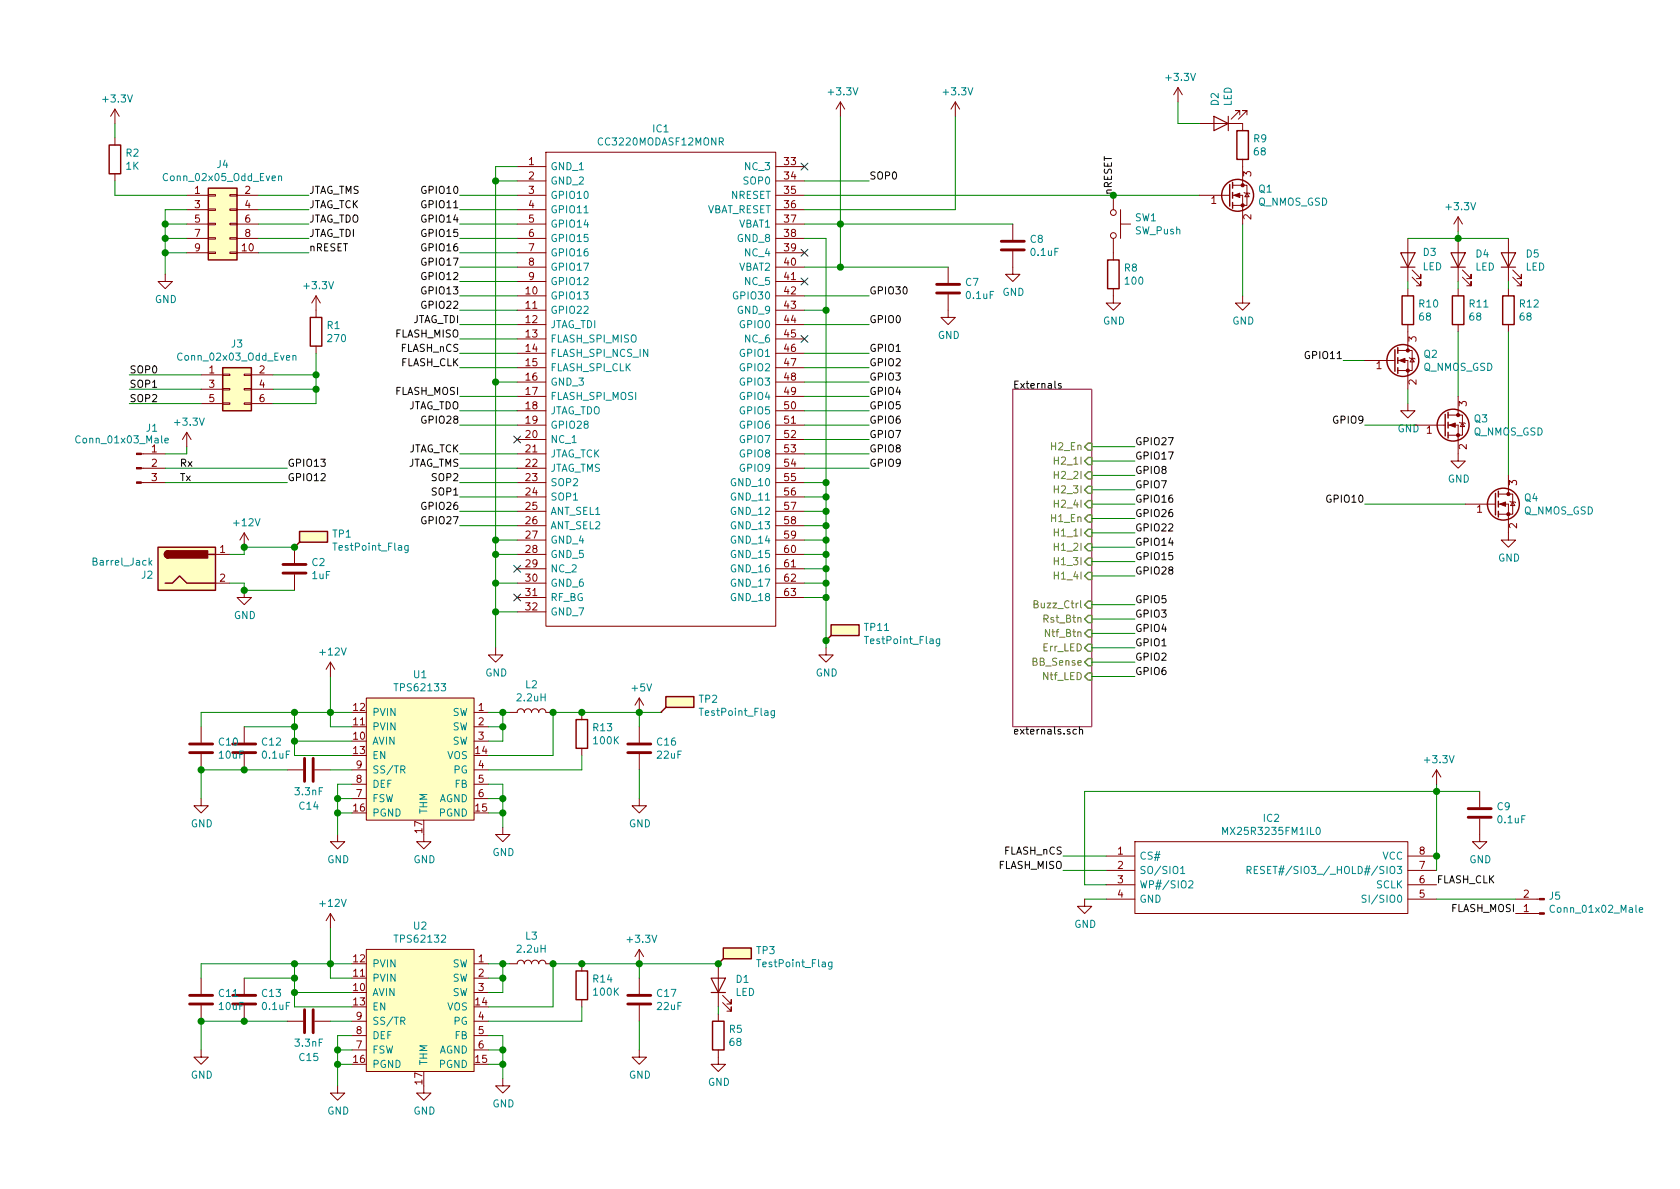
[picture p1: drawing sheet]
EESchema Schematic File Version 4
LIBS:airmed_board_w2.0-cache
EELAYER 29 0
EELAYER END
$Descr A4 11693 8268
encoding utf-8
Sheet 1 2
Title ""
Date ""
Rev ""
Comp ""
Comment1 ""
Comment2 ""
Comment3 ""
Comment4 ""
$EndDescr
$Comp
L airmed_board_w2.0-rescue:CC3220MODASF12MONR-3220modasf IC1
U 1 1
P 3600 1150
F 0 "IC1" H 4600 1415 50  0000 C CNN
F 1 "CC3220MODASF12MONR" H 4600 1324 50  0000 C CNN
F 2 "CC3220MODASF12MONR:CC3220MODASM2MONR" H 5450 1250 50  0001 L CNN
F 3 "https://www.arrow.com/en/products/cc3220modasf12monr/texas-instruments" H 5450 1150 50  0001 L CNN
F 4 "SimpleLink Wi-Fi CERTIFIED Wireless Module Solutions With Antenna" H 5450 1050 50  0001 L CNN "Description"
F 5 "CC3220MODASF12MONR" H 5450 850 50  0001 L CNN "Arrow Part Number"
F 6 "Texas Instruments" H 5450 750 50  0001 L CNN "Manufacturer_Name"
F 7 "CC3220MODASF12MONR" H 5450 650 50  0001 L CNN "Manufacturer_Part_Number"
	1    3600 1150
	1    0    0    -1  
$EndComp
Wire Wire Line
	3600 1150 3450 1150
Wire Wire Line
	3450 1150 3450 1250
Wire Wire Line
	3600 1250 3450 1250
Wire Wire Line
	3600 2650 3450 2650
Wire Wire Line
	3450 2650 3450 3750
Wire Wire Line
	3600 3750 3450 3750
Connection ~ 3450 3750
Wire Wire Line
	3450 3750 3450 3850
Wire Wire Line
	3600 3850 3450 3850
Connection ~ 3450 3850
Wire Wire Line
	3450 3850 3450 4050
Wire Wire Line
	3600 4050 3450 4050
Connection ~ 3450 4050
Wire Wire Line
	3450 4050 3450 4250
Wire Wire Line
	3600 4250 3450 4250
Connection ~ 3450 4250
Wire Wire Line
	3450 4250 3450 4500
Wire Wire Line
	5600 1650 5750 1650
Wire Wire Line
	5750 1650 5750 2150
Wire Wire Line
	5600 2150 5750 2150
Wire Wire Line
	5600 3350 5750 3350
Wire Wire Line
	5750 3350 5750 3450
Wire Wire Line
	5600 3450 5750 3450
Connection ~ 5750 3450
Wire Wire Line
	5750 3450 5750 3550
Wire Wire Line
	5600 3550 5750 3550
Connection ~ 5750 3550
Wire Wire Line
	5750 3550 5750 3650
Wire Wire Line
	5600 3650 5750 3650
Connection ~ 5750 3650
Wire Wire Line
	5750 3650 5750 3750
Wire Wire Line
	5600 3750 5750 3750
Connection ~ 5750 3750
Wire Wire Line
	5750 3750 5750 3850
Wire Wire Line
	5600 3850 5750 3850
Connection ~ 5750 3850
Wire Wire Line
	5750 3850 5750 3950
Wire Wire Line
	5600 3950 5750 3950
Wire Wire Line
	5600 4050 5750 4050
Wire Wire Line
	5600 4150 5750 4150
$Comp
L power:GND #PWR019
U 1 1
P 5750 4500
F 0 "#PWR019" H 5750 4250 50  0001 C CNN
F 1 "GND" H 5755 4327 50  0000 C CNN
F 2 "" H 5750 4500 50  0001 C CNN
F 3 "" H 5750 4500 50  0001 C CNN
	1    5750 4500
	1    0    0    -1  
$EndComp
$Comp
L power:GND #PWR012
U 1 1
P 3450 4500
F 0 "#PWR012" H 3450 4250 50  0001 C CNN
F 1 "GND" H 3455 4327 50  0000 C CNN
F 2 "" H 3450 4500 50  0001 C CNN
F 3 "" H 3450 4500 50  0001 C CNN
	1    3450 4500
	1    0    0    -1  
$EndComp
Wire Wire Line
	3600 1550 3200 1550
Wire Wire Line
	3600 1650 3200 1650
Wire Wire Line
	3600 1750 3200 1750
Wire Wire Line
	3600 1850 3200 1850
Wire Wire Line
	3600 1950 3200 1950
Wire Wire Line
	3600 2050 3200 2050
Wire Wire Line
	3600 2150 3200 2150
Text Label 3200 1350 2    50   ~ 0
GPIO10
Text Label 3200 1450 2    50   ~ 0
GPIO11
Text Label 3200 1550 2    50   ~ 0
GPIO14
Text Label 3200 1650 2    50   ~ 0
GPIO15
Text Label 3200 1750 2    50   ~ 0
GPIO16
Text Label 3200 1850 2    50   ~ 0
GPIO17
Text Label 3200 1950 2    50   ~ 0
GPIO12
Text Label 3200 2050 2    50   ~ 0
GPIO13
Text Label 3200 2150 2    50   ~ 0
GPIO22
Wire Wire Line
	5600 2250 6050 2250
Wire Wire Line
	5600 2450 6050 2450
Wire Wire Line
	5600 2550 6050 2550
Wire Wire Line
	5600 2650 6050 2650
Wire Wire Line
	5600 2750 6050 2750
Wire Wire Line
	5600 2850 6050 2850
Wire Wire Line
	5600 2950 6050 2950
Wire Wire Line
	5600 3050 6050 3050
Wire Wire Line
	5600 3150 6050 3150
Wire Wire Line
	5600 3250 6050 3250
Text Label 6050 2250 0    50   ~ 0
GPIO0
Text Label 6050 2450 0    50   ~ 0
GPIO1
Text Label 6050 2550 0    50   ~ 0
GPIO2
Text Label 6050 2650 0    50   ~ 0
GPIO3
Text Label 6050 2750 0    50   ~ 0
GPIO4
Text Label 6050 2850 0    50   ~ 0
GPIO5
Text Label 6050 2950 0    50   ~ 0
GPIO6
Text Label 6050 3050 0    50   ~ 0
GPIO7
Text Label 6050 3150 0    50   ~ 0
GPIO8
Text Label 6050 3250 0    50   ~ 0
GPIO9
NoConn ~ 3600 3050
NoConn ~ 3600 3950
NoConn ~ 5600 1150
NoConn ~ 5600 1750
NoConn ~ 5600 1950
NoConn ~ 5600 2350
NoConn ~ 3600 4150
Wire Wire Line
	3600 3450 3200 3450
Wire Wire Line
	3600 3350 3200 3350
Wire Wire Line
	5600 1250 6050 1250
Text Label 6050 1250 0    50   ~ 0
SOP0
Text Label 3200 3350 2    50   ~ 0
SOP2
Text Label 3200 3450 2    50   ~ 0
SOP1
Wire Wire Line
	3600 2250 3200 2250
Wire Wire Line
	3600 2850 3200 2850
Wire Wire Line
	3600 3150 3200 3150
Wire Wire Line
	3600 3250 3200 3250
Text Label 3200 3250 2    50   ~ 0
JTAG_TMS
Text Label 3200 3150 2    50   ~ 0
JTAG_TCK
Text Label 3200 2850 2    50   ~ 0
JTAG_TDO
Text Label 3200 2250 2    50   ~ 0
JTAG_TDI
Wire Wire Line
	5600 2050 6050 2050
Text Label 6050 2050 0    50   ~ 0
GPIO30
Wire Wire Line
	5600 1850 5850 1850
Wire Wire Line
	5850 1850 5850 1550
Wire Wire Line
	5600 1550 5850 1550
Connection ~ 5850 1550
Wire Wire Line
	5850 1550 5850 800 
Wire Wire Line
	3600 2350 3200 2350
Wire Wire Line
	3600 2450 3200 2450
Wire Wire Line
	3600 2550 3200 2550
Wire Wire Line
	3600 2750 3200 2750
Wire Wire Line
	3600 2950 3200 2950
Text Label 3200 2950 2    50   ~ 0
GPIO28
Text Label 3200 2350 2    50   ~ 0
FLASH_MISO
Text Label 3200 2450 2    50   ~ 0
FLASH_nCS
Text Label 3200 2550 2    50   ~ 0
FLASH_CLK
Text Label 3200 2750 2    50   ~ 0
FLASH_MOSI
Wire Wire Line
	3600 3550 3200 3550
Wire Wire Line
	3600 3650 3200 3650
Text Label 3200 3550 2    50   ~ 0
GPIO26
Text Label 3200 3650 2    50   ~ 0
GPIO27
Wire Wire Line
	5600 1450 6650 1450
$Comp
L Device:C C8
U 1 1
P 7050 1700
F 0 "C8" H 7165 1746 50  0000 L CNN
F 1 "0.1uF" H 7165 1655 50  0000 L CNN
F 2 "Capacitor_SMD:C_0402_1005Metric" H 7088 1550 50  0001 C CNN
F 3 "~" H 7050 1700 50  0001 C CNN
	1    7050 1700
	1    0    0    -1  
$EndComp
$Comp
L Device:C C7
U 1 1
P 6600 2000
F 0 "C7" H 6715 2046 50  0000 L CNN
F 1 "0.1uF" H 6715 1955 50  0000 L CNN
F 2 "Capacitor_SMD:C_0402_1005Metric" H 6638 1850 50  0001 C CNN
F 3 "~" H 6600 2000 50  0001 C CNN
	1    6600 2000
	1    0    0    -1  
$EndComp
Wire Wire Line
	5850 1850 6600 1850
Connection ~ 5850 1850
Wire Wire Line
	7050 1550 5850 1550
$Comp
L power:GND #PWR021
U 1 1
P 6600 2150
F 0 "#PWR021" H 6600 1900 50  0001 C CNN
F 1 "GND" H 6605 1977 50  0000 C CNN
F 2 "" H 6600 2150 50  0001 C CNN
F 3 "" H 6600 2150 50  0001 C CNN
	1    6600 2150
	1    0    0    -1  
$EndComp
$Comp
L power:GND #PWR024
U 1 1
P 7050 1850
F 0 "#PWR024" H 7050 1600 50  0001 C CNN
F 1 "GND" H 7055 1677 50  0000 C CNN
F 2 "" H 7050 1850 50  0001 C CNN
F 3 "" H 7050 1850 50  0001 C CNN
	1    7050 1850
	1    0    0    -1  
$EndComp
$Comp
L Switch:SW_Push SW1
U 1 1
P 7750 1550
F 0 "SW1" V 7704 1698 50  0000 L CNN
F 1 "SW_Push" V 7795 1698 50  0000 L CNN
F 2 "Button_Switch_THT:SW_Tactile_SPST_Angled_PTS645Vx39-2LFS" H 7750 1750 50  0001 C CNN
F 3 "" H 7750 1750 50  0001 C CNN
	1    7750 1550
	0    1    1    0   
$EndComp
Wire Wire Line
	5600 1350 7750 1350
$Comp
L power:GND #PWR026
U 1 1
P 7750 2050
F 0 "#PWR026" H 7750 1800 50  0001 C CNN
F 1 "GND" H 7755 1877 50  0000 C CNN
F 2 "" H 7750 2050 50  0001 C CNN
F 3 "" H 7750 2050 50  0001 C CNN
	1    7750 2050
	1    0    0    -1  
$EndComp
$Comp
L Device:R R8
U 1 1
P 7750 1900
F 0 "R8" H 7820 1946 50  0000 L CNN
F 1 "100" H 7820 1855 50  0000 L CNN
F 2 "Resistor_SMD:R_0402_1005Metric" V 7680 1900 50  0001 C CNN
F 3 "~" H 7750 1900 50  0001 C CNN
	1    7750 1900
	1    0    0    -1  
$EndComp
Text Label 7750 1350 1    50   ~ 0
nRESET
$Comp
L Device:LED D2
U 1 1
P 8500 850
F 0 "D2" V 8539 733 50  0000 R CNN
F 1 "LED" V 8448 733 50  0000 R CNN
F 2 "LED_SMD:LED_0603_1608Metric" H 8500 850 50  0001 C CNN
F 3 "~" H 8500 850 50  0001 C CNN
	1    8500 850 
	-1   0    0    1   
$EndComp
Wire Wire Line
	8350 1350 7750 1350
$Comp
L power:GND #PWR028
U 1 1
P 8650 2050
F 0 "#PWR028" H 8650 1800 50  0001 C CNN
F 1 "GND" H 8655 1877 50  0000 C CNN
F 2 "" H 8650 2050 50  0001 C CNN
F 3 "" H 8650 2050 50  0001 C CNN
	1    8650 2050
	1    0    0    -1  
$EndComp
$Comp
L Device:R R9
U 1 1
P 8650 1000
F 0 "R9" H 8720 1046 50  0000 L CNN
F 1 "68" H 8720 955 50  0000 L CNN
F 2 "Resistor_SMD:R_0402_1005Metric" V 8580 1000 50  0001 C CNN
F 3 "~" H 8650 1000 50  0001 C CNN
	1    8650 1000
	1    0    0    -1  
$EndComp
Wire Wire Line
	8650 1550 8650 2050
Wire Wire Line
	6650 1450 6650 800 
$Comp
L Connector_Generic:Conn_02x05_Odd_Even J4
U 1 1
P 1500 1550
F 0 "J4" H 1550 1967 50  0000 C CNN
F 1 "Conn_02x05_Odd_Even" H 1550 1876 50  0000 C CNN
F 2 "Connector_PinSocket_1.27mm:PinSocket_2x05_P1.27mm_Vertical_SMD" H 1500 1550 50  0001 C CNN
F 3 "~" H 1500 1550 50  0001 C CNN
	1    1500 1550
	1    0    0    -1  
$EndComp
$Comp
L Device:R R2
U 1 1
P 800 1100
F 0 "R2" H 870 1146 50  0000 L CNN
F 1 "1K" H 870 1055 50  0000 L CNN
F 2 "Resistor_SMD:R_0402_1005Metric" V 730 1100 50  0001 C CNN
F 3 "~" H 800 1100 50  0001 C CNN
	1    800  1100
	1    0    0    -1  
$EndComp
Wire Wire Line
	1300 1350 800  1350
Wire Wire Line
	800  1350 800  1250
Wire Wire Line
	800  950  800  850 
Wire Wire Line
	1300 1450 1150 1450
Wire Wire Line
	1150 1450 1150 1550
Wire Wire Line
	1300 1750 1150 1750
Connection ~ 1150 1750
Wire Wire Line
	1150 1750 1150 1900
Wire Wire Line
	1300 1650 1150 1650
Connection ~ 1150 1650
Wire Wire Line
	1150 1650 1150 1750
Wire Wire Line
	1150 1550 1300 1550
Connection ~ 1150 1550
Wire Wire Line
	1150 1550 1150 1650
Wire Wire Line
	1800 1350 2150 1350
Wire Wire Line
	1800 1450 2150 1450
Wire Wire Line
	1800 1550 2150 1550
Wire Wire Line
	1800 1650 2150 1650
Wire Wire Line
	1800 1750 2150 1750
Text Label 2150 1350 0    50   ~ 0
JTAG_TMS
Text Label 2150 1450 0    50   ~ 0
JTAG_TCK
Text Label 2150 1550 0    50   ~ 0
JTAG_TDO
Text Label 2150 1650 0    50   ~ 0
JTAG_TDI
Text Label 2150 1750 0    50   ~ 0
nRESET
$Comp
L power:GND #PWR07
U 1 1
P 1150 1900
F 0 "#PWR07" H 1150 1650 50  0001 C CNN
F 1 "GND" H 1155 1727 50  0000 C CNN
F 2 "" H 1150 1900 50  0001 C CNN
F 3 "" H 1150 1900 50  0001 C CNN
	1    1150 1900
	1    0    0    -1  
$EndComp
$Comp
L Connector_Generic:Conn_02x03_Odd_Even J3
U 1 1
P 1600 2700
F 0 "J3" H 1650 3017 50  0000 C CNN
F 1 "Conn_02x03_Odd_Even" H 1650 2926 50  0000 C CNN
F 2 "Connector_PinHeader_2.54mm:PinHeader_2x03_P2.54mm_Vertical" H 1600 2700 50  0001 C CNN
F 3 "~" H 1600 2700 50  0001 C CNN
	1    1600 2700
	1    0    0    -1  
$EndComp
$Comp
L Device:R R1
U 1 1
P 2200 2300
F 0 "R1" H 2270 2346 50  0000 L CNN
F 1 "270" H 2270 2255 50  0000 L CNN
F 2 "Resistor_SMD:R_0402_1005Metric" V 2130 2300 50  0001 C CNN
F 3 "~" H 2200 2300 50  0001 C CNN
	1    2200 2300
	1    0    0    -1  
$EndComp
Wire Wire Line
	1900 2600 2200 2600
Wire Wire Line
	1900 2700 2200 2700
Wire Wire Line
	1900 2800 2200 2800
Text Label 900  2600 0    50   ~ 0
SOP0
Text Label 900  2700 0    50   ~ 0
SOP1
Text Label 900  2800 0    50   ~ 0
SOP2
$Comp
L Connector:Barrel_Jack J2
U 1 1
P 1300 3950
F 0 "J2" H 1071 3908 50  0000 R CNN
F 1 "Barrel_Jack" H 1071 3999 50  0000 R CNN
F 2 "Connector_BarrelJack:BarrelJack_CUI_PJ-037A_Horizontal" H 1350 3910 50  0001 C CNN
F 3 "~" H 1350 3910 50  0001 C CNN
	1    1300 3950
	1    0    0    -1  
$EndComp
$Comp
L power:GND #PWR09
U 1 1
P 1700 4100
F 0 "#PWR09" H 1700 3850 50  0001 C CNN
F 1 "GND" H 1705 3927 50  0000 C CNN
F 2 "" H 1700 4100 50  0001 C CNN
F 3 "" H 1700 4100 50  0001 C CNN
	1    1700 4100
	1    0    0    -1  
$EndComp
$Comp
L power:+12V #PWR08
U 1 1
P 1700 3800
F 0 "#PWR08" H 1700 3650 50  0001 C CNN
F 1 "+12V" H 1715 3973 50  0000 C CNN
F 2 "" H 1700 3800 50  0001 C CNN
F 3 "" H 1700 3800 50  0001 C CNN
	1    1700 3800
	1    0    0    -1  
$EndComp
Wire Wire Line
	1600 4050 1700 4050
Wire Wire Line
	1700 4050 1700 4100
Wire Wire Line
	1600 3850 1700 3850
Wire Wire Line
	1700 3850 1700 3800
$Comp
L Device:C C2
U 1 1
P 2050 3950
F 0 "C2" H 2165 3996 50  0000 L CNN
F 1 "1uF" H 2165 3905 50  0000 L CNN
F 2 "Capacitor_SMD:C_0402_1005Metric" H 2088 3800 50  0001 C CNN
F 3 "~" H 2050 3950 50  0001 C CNN
	1    2050 3950
	1    0    0    -1  
$EndComp
Wire Wire Line
	2050 3800 1700 3800
Connection ~ 1700 3800
Wire Wire Line
	2050 4100 1700 4100
Connection ~ 1700 4100
$Comp
L airmed_board_w2.0-rescue:MX25R3235FM1IL0-MX25R3235FM1IL0 IC2
U 1 1
P 7700 5950
F 0 "IC2" H 8850 6215 50  0000 C CNN
F 1 "MX25R3235FM1IL0" H 8850 6124 50  0000 C CNN
F 2 "Package_SO:SOIJ-8_5.3x5.3mm_P1.27mm" H 9850 6050 50  0001 L CNN
F 3 "https://www.arrow.com/en/products/mx25r3235fm1il0/macronix-international" H 9850 5950 50  0001 L CNN
F 4 "MX25R3235FM1IL0, Serial NOR Flash Memory, 16M x 2 bit, 32M x 1 bit, 8M x 4 bit 32Mbit, 1.65  2 V, 8, 8-Pin, SOP" H 9850 5850 50  0001 L CNN "Description"
F 5 "1.75" H 9850 5750 50  0001 L CNN "Height"
F 6 "MX25R3235FM1IL0" H 9850 5650 50  0001 L CNN "Arrow Part Number"
F 7 "Macronix" H 9850 5550 50  0001 L CNN "Manufacturer_Name"
F 8 "MX25R3235FM1IL0" H 9850 5450 50  0001 L CNN "Manufacturer_Part_Number"
	1    7700 5950
	1    0    0    -1  
$EndComp
Wire Wire Line
	7700 5950 7400 5950
Wire Wire Line
	7700 6050 7400 6050
Wire Wire Line
	7700 6150 7550 6150
Wire Wire Line
	7700 6250 7550 6250
Text Label 7400 5950 2    50   ~ 0
FLASH_nCS
Text Label 7400 6050 2    50   ~ 0
FLASH_MISO
Text Label 10000 6150 0    50   ~ 0
FLASH_CLK
Text Label 10550 6350 2    50   ~ 0
FLASH_MOSI
Wire Wire Line
	10000 5950 10000 6050
Connection ~ 10000 5950
Wire Wire Line
	10000 5500 7550 5500
Wire Wire Line
	7550 5500 7550 6150
Connection ~ 10000 5500
Wire Wire Line
	10000 5500 10000 5950
$Comp
L power:GND #PWR015
U 1 1
P 7550 6250
F 0 "#PWR015" H 7550 6000 50  0001 C CNN
F 1 "GND" H 7555 6077 50  0000 C CNN
F 2 "" H 7550 6250 50  0001 C CNN
F 3 "" H 7550 6250 50  0001 C CNN
	1    7550 6250
	1    0    0    -1  
$EndComp
$Comp
L Device:C C9
U 1 1
P 10300 5650
F 0 "C9" H 10415 5696 50  0000 L CNN
F 1 "0.1uF" H 10415 5605 50  0000 L CNN
F 2 "Capacitor_SMD:C_0402_1005Metric" H 10338 5500 50  0001 C CNN
F 3 "~" H 10300 5650 50  0001 C CNN
	1    10300 5650
	1    0    0    -1  
$EndComp
$Comp
L power:GND #PWR025
U 1 1
P 10300 5800
F 0 "#PWR025" H 10300 5550 50  0001 C CNN
F 1 "GND" H 10305 5627 50  0000 C CNN
F 2 "" H 10300 5800 50  0001 C CNN
F 3 "" H 10300 5800 50  0001 C CNN
	1    10300 5800
	1    0    0    -1  
$EndComp
Wire Wire Line
	10300 5500 10000 5500
Text Label 1250 3250 0    50   ~ 0
Rx
Text Label 1250 3350 0    50   ~ 0
Tx
Text Label 2000 3250 0    50   ~ 0
GPIO13
Text Label 2000 3350 0    50   ~ 0
GPIO12
$Comp
L Connector:Conn_01x03_Male J1
U 1 1
P 950 3250
F 0 "J1" H 1058 3531 50  0000 C CNN
F 1 "Conn_01x03_Male" H 850 3450 50  0000 C CNN
F 2 "Connector_PinSocket_2.54mm:PinSocket_1x03_P2.54mm_Vertical" H 950 3250 50  0001 C CNN
F 3 "~" H 950 3250 50  0001 C CNN
	1    950  3250
	1    0    0    -1  
$EndComp
Wire Wire Line
	1150 3150 1300 3150
Wire Wire Line
	1300 3150 1300 3100
$Comp
L Device:R R12
U 1 1
P 10500 2150
F 0 "R12" H 10570 2196 50  0000 L CNN
F 1 "68" H 10570 2105 50  0000 L CNN
F 2 "Resistor_SMD:R_0402_1005Metric" V 10430 2150 50  0001 C CNN
F 3 "~" H 10500 2150 50  0001 C CNN
	1    10500 2150
	1    0    0    -1  
$EndComp
$Comp
L power:GND #PWR032
U 1 1
P 10500 3700
F 0 "#PWR032" H 10500 3450 50  0001 C CNN
F 1 "GND" H 10505 3527 50  0000 C CNN
F 2 "" H 10500 3700 50  0001 C CNN
F 3 "" H 10500 3700 50  0001 C CNN
	1    10500 3700
	1    0    0    -1  
$EndComp
Wire Wire Line
	10200 3500 9500 3500
Text Label 9500 3500 2    50   ~ 0
GPIO10
$Comp
L power:GND #PWR031
U 1 1
P 10150 3150
F 0 "#PWR031" H 10150 2900 50  0001 C CNN
F 1 "GND" H 10155 2977 50  0000 C CNN
F 2 "" H 10150 3150 50  0001 C CNN
F 3 "" H 10150 3150 50  0001 C CNN
	1    10150 3150
	1    0    0    -1  
$EndComp
$Comp
L power:GND #PWR029
U 1 1
P 9800 2800
F 0 "#PWR029" H 9800 2550 50  0001 C CNN
F 1 "GND" H 9805 2627 50  0000 C CNN
F 2 "" H 9800 2800 50  0001 C CNN
F 3 "" H 9800 2800 50  0001 C CNN
	1    9800 2800
	1    0    0    -1  
$EndComp
$Comp
L Device:R R11
U 1 1
P 10150 2150
F 0 "R11" H 10220 2196 50  0000 L CNN
F 1 "68" H 10220 2105 50  0000 L CNN
F 2 "Resistor_SMD:R_0402_1005Metric" V 10080 2150 50  0001 C CNN
F 3 "~" H 10150 2150 50  0001 C CNN
	1    10150 2150
	1    0    0    -1  
$EndComp
$Comp
L Device:R R10
U 1 1
P 9800 2150
F 0 "R10" H 9870 2196 50  0000 L CNN
F 1 "68" H 9870 2105 50  0000 L CNN
F 2 "Resistor_SMD:R_0402_1005Metric" V 9730 2150 50  0001 C CNN
F 3 "~" H 9800 2150 50  0001 C CNN
	1    9800 2150
	1    0    0    -1  
$EndComp
Wire Wire Line
	10150 2750 10150 2300
Wire Wire Line
	10500 2300 10500 3300
Wire Wire Line
	9850 2950 9500 2950
Wire Wire Line
	9500 2500 9350 2500
Text Label 9500 2950 2    50   ~ 0
GPIO9
Text Label 9350 2500 2    50   ~ 0
GPIO11
Wire Wire Line
	10000 5450 10000 5500
$Comp
L Device:LED D3
U 1 1
P 9800 1800
F 0 "D3" V 9850 1700 50  0000 R CNN
F 1 "LED" V 9750 1700 50  0000 R CNN
F 2 "LED_SMD:LED_0603_1608Metric" H 9800 1800 50  0001 C CNN
F 3 "~" H 9800 1800 50  0001 C CNN
	1    9800 1800
	0    -1   -1   0   
$EndComp
$Comp
L Device:LED D4
U 1 1
P 10150 1800
F 0 "D4" V 10189 1683 50  0000 R CNN
F 1 "LED" V 10098 1683 50  0000 R CNN
F 2 "LED_SMD:LED_0603_1608Metric" H 10150 1800 50  0001 C CNN
F 3 "~" H 10150 1800 50  0001 C CNN
	1    10150 1800
	0    -1   -1   0   
$EndComp
$Comp
L Device:LED D5
U 1 1
P 10500 1800
F 0 "D5" V 10539 1683 50  0000 R CNN
F 1 "LED" V 10448 1683 50  0000 R CNN
F 2 "LED_SMD:LED_0603_1608Metric" H 10500 1800 50  0001 C CNN
F 3 "~" H 10500 1800 50  0001 C CNN
	1    10500 1800
	0    -1   -1   0   
$EndComp
Wire Wire Line
	9800 2000 9800 1950
Wire Wire Line
	10150 2000 10150 1950
Wire Wire Line
	10500 2000 10500 1950
Wire Wire Line
	9800 1650 10150 1650
Connection ~ 10150 1650
Wire Wire Line
	10150 1650 10500 1650
Wire Wire Line
	10150 1650 10150 1600
Wire Wire Line
	9800 2800 9800 2700
$Comp
L Device:Q_NMOS_GSD Q2
U 1 1
P 9700 2500
F 0 "Q2" H 9906 2546 50  0000 L CNN
F 1 "Q_NMOS_GSD" H 9906 2455 50  0000 L CNN
F 2 "Package_TO_SOT_SMD:SOT-23" H 9900 2600 50  0001 C CNN
F 3 "~" H 9700 2500 50  0001 C CNN
	1    9700 2500
	1    0    0    -1  
$EndComp
$Comp
L Device:Q_NMOS_GSD Q3
U 1 1
P 10050 2950
F 0 "Q3" H 10256 2996 50  0000 L CNN
F 1 "Q_NMOS_GSD" H 10256 2905 50  0000 L CNN
F 2 "Package_TO_SOT_SMD:SOT-23" H 10250 3050 50  0001 C CNN
F 3 "~" H 10050 2950 50  0001 C CNN
	1    10050 2950
	1    0    0    -1  
$EndComp
$Comp
L Device:Q_NMOS_GSD Q4
U 1 1
P 10400 3500
F 0 "Q4" H 10606 3546 50  0000 L CNN
F 1 "Q_NMOS_GSD" H 10606 3455 50  0000 L CNN
F 2 "Package_TO_SOT_SMD:SOT-23" H 10600 3600 50  0001 C CNN
F 3 "~" H 10400 3500 50  0001 C CNN
	1    10400 3500
	1    0    0    -1  
$EndComp
$Comp
L Device:Q_NMOS_GSD Q1
U 1 1
P 8550 1350
F 0 "Q1" H 8756 1396 50  0000 L CNN
F 1 "Q_NMOS_GSD" H 8756 1305 50  0000 L CNN
F 2 "Package_TO_SOT_SMD:SOT-23" H 8750 1450 50  0001 C CNN
F 3 "~" H 8550 1350 50  0001 C CNN
	1    8550 1350
	1    0    0    -1  
$EndComp
Wire Wire Line
	1400 2600 900  2600
Wire Wire Line
	900  2700 1400 2700
Wire Wire Line
	1400 2800 900  2800
Wire Wire Line
	2200 2450 2200 2600
Connection ~ 2200 2700
Wire Wire Line
	2200 2700 2200 2800
Wire Wire Line
	2200 2600 2200 2700
Connection ~ 2200 2600
Connection ~ 7750 1350
Wire Wire Line
	8350 850  8200 850 
Wire Wire Line
	8200 850  8200 700 
$Comp
L airmed_board_w2.0-rescue:TPS62133-TPS62130 U1
U 1 1
P 3100 5150
F 0 "U1" H 2925 5615 50  0000 C CNN
F 1 "TPS62133" H 2925 5524 50  0000 C CNN
F 2 "Package_DFN_QFN:QFN-16-1EP_3x3mm_P0.5mm_EP1.8x1.8mm" H 2800 6000 50  0001 C CNN
F 3 "http://www.ti.com/lit/ds/symlink/tps62130.pdf" H 2800 5900 50  0001 C CNN
	1    3100 5150
	1    0    0    -1  
$EndComp
$Comp
L airmed_board_w2.0-rescue:TPS62132-TPS62130 U2
U 1 1
P 3100 6900
F 0 "U2" H 2925 7365 50  0000 C CNN
F 1 "TPS62132" H 2925 7274 50  0000 C CNN
F 2 "Package_DFN_QFN:QFN-16-1EP_3x3mm_P0.5mm_EP1.8x1.8mm" H 2800 7750 50  0001 C CNN
F 3 "http://www.ti.com/lit/ds/symlink/tps62130.pdf" H 2800 7650 50  0001 C CNN
	1    3100 6900
	1    0    0    -1  
$EndComp
Wire Wire Line
	2450 4950 2300 4950
Wire Wire Line
	2300 4950 2300 4700
$Comp
L Device:C C14
U 1 1
P 2150 5350
F 0 "C14" V 2400 5350 50  0000 C CNN
F 1 "3.3nF" V 2300 5350 50  0000 C CNN
F 2 "Capacitor_SMD:C_0402_1005Metric" H 2188 5200 50  0001 C CNN
F 3 "~" H 2150 5350 50  0001 C CNN
	1    2150 5350
	0    1    1    0   
$EndComp
$Comp
L Device:C C12
U 1 1
P 1700 5200
F 0 "C12" H 1815 5246 50  0000 L CNN
F 1 "0.1uF" H 1815 5155 50  0000 L CNN
F 2 "Capacitor_SMD:C_0402_1005Metric" H 1738 5050 50  0001 C CNN
F 3 "~" H 1700 5200 50  0001 C CNN
	1    1700 5200
	1    0    0    -1  
$EndComp
$Comp
L Device:C C10
U 1 1
P 1400 5200
F 0 "C10" H 1515 5246 50  0000 L CNN
F 1 "10uF" H 1515 5155 50  0000 L CNN
F 2 "Capacitor_SMD:C_0805_2012Metric" H 1438 5050 50  0001 C CNN
F 3 "~" H 1400 5200 50  0001 C CNN
	1    1400 5200
	1    0    0    -1  
$EndComp
$Comp
L Device:C C16
U 1 1
P 4450 5200
F 0 "C16" H 4565 5246 50  0000 L CNN
F 1 "22uF" H 4565 5155 50  0000 L CNN
F 2 "Capacitor_SMD:C_0805_2012Metric" H 4488 5050 50  0001 C CNN
F 3 "~" H 4450 5200 50  0001 C CNN
	1    4450 5200
	1    0    0    -1  
$EndComp
$Comp
L Device:R R13
U 1 1
P 4050 5100
F 0 "R13" H 4120 5146 50  0000 L CNN
F 1 "100K" H 4120 5055 50  0000 L CNN
F 2 "Resistor_SMD:R_0402_1005Metric" V 3980 5100 50  0001 C CNN
F 3 "~" H 4050 5100 50  0001 C CNN
	1    4050 5100
	1    0    0    -1  
$EndComp
$Comp
L Device:L L2
U 1 1
P 3700 4950
F 0 "L2" V 3890 4950 50  0000 C CNN
F 1 "2.2uH" V 3799 4950 50  0000 C CNN
F 2 "Inductor_SMD:L_1008_2520Metric" H 3700 4950 50  0001 C CNN
F 3 "~" H 3700 4950 50  0001 C CNN
	1    3700 4950
	0    -1   -1   0   
$EndComp
$Comp
L power:+12V #PWR05
U 1 1
P 2300 4700
F 0 "#PWR05" H 2300 4550 50  0001 C CNN
F 1 "+12V" H 2315 4873 50  0000 C CNN
F 2 "" H 2300 4700 50  0001 C CNN
F 3 "" H 2300 4700 50  0001 C CNN
	1    2300 4700
	1    0    0    -1  
$EndComp
Wire Wire Line
	3400 5150 3500 5150
Wire Wire Line
	3500 5150 3500 5050
Wire Wire Line
	3550 4950 3500 4950
Connection ~ 3500 4950
Wire Wire Line
	3500 4950 3400 4950
Wire Wire Line
	3400 5250 3850 5250
Wire Wire Line
	3850 5250 3850 4950
Wire Wire Line
	3850 4950 4050 4950
Connection ~ 3850 4950
Wire Wire Line
	3400 5350 4050 5350
Wire Wire Line
	4050 5350 4050 5250
Wire Wire Line
	4050 4950 4450 4950
Wire Wire Line
	4450 4950 4450 5050
Connection ~ 4050 4950
Wire Wire Line
	2450 5350 2300 5350
Wire Wire Line
	2000 5350 1700 5350
Connection ~ 1700 5350
Wire Wire Line
	1700 5350 1400 5350
Wire Wire Line
	2450 5250 2050 5250
Wire Wire Line
	2050 5250 2050 5150
Wire Wire Line
	2050 5050 1700 5050
Connection ~ 2050 5150
Wire Wire Line
	2050 5150 2050 5050
Wire Wire Line
	2050 5150 2450 5150
Wire Wire Line
	2450 5050 2300 5050
Wire Wire Line
	2300 5050 2300 4950
Connection ~ 2300 4950
Wire Wire Line
	2300 4950 2050 4950
Wire Wire Line
	1400 4950 1400 5050
Wire Wire Line
	2050 5050 2050 4950
Connection ~ 2050 5050
Connection ~ 2050 4950
Wire Wire Line
	2050 4950 1400 4950
$Comp
L power:GND #PWR037
U 1 1
P 4450 5550
F 0 "#PWR037" H 4450 5300 50  0001 C CNN
F 1 "GND" H 4455 5377 50  0000 C CNN
F 2 "" H 4450 5550 50  0001 C CNN
F 3 "" H 4450 5550 50  0001 C CNN
	1    4450 5550
	1    0    0    -1  
$EndComp
$Comp
L power:GND #PWR034
U 1 1
P 3500 5750
F 0 "#PWR034" H 3500 5500 50  0001 C CNN
F 1 "GND" H 3505 5577 50  0000 C CNN
F 2 "" H 3500 5750 50  0001 C CNN
F 3 "" H 3500 5750 50  0001 C CNN
	1    3500 5750
	1    0    0    -1  
$EndComp
$Comp
L power:GND #PWR027
U 1 1
P 2950 5800
F 0 "#PWR027" H 2950 5550 50  0001 C CNN
F 1 "GND" H 2955 5627 50  0000 C CNN
F 2 "" H 2950 5800 50  0001 C CNN
F 3 "" H 2950 5800 50  0001 C CNN
	1    2950 5800
	1    0    0    -1  
$EndComp
$Comp
L power:GND #PWR022
U 1 1
P 2350 5800
F 0 "#PWR022" H 2350 5550 50  0001 C CNN
F 1 "GND" H 2355 5627 50  0000 C CNN
F 2 "" H 2350 5800 50  0001 C CNN
F 3 "" H 2350 5800 50  0001 C CNN
	1    2350 5800
	1    0    0    -1  
$EndComp
Wire Wire Line
	2350 5800 2350 5650
Wire Wire Line
	2350 5450 2450 5450
Wire Wire Line
	2450 5550 2350 5550
Connection ~ 2350 5550
Wire Wire Line
	2350 5550 2350 5450
Wire Wire Line
	2450 5650 2350 5650
Connection ~ 2350 5650
Wire Wire Line
	2350 5650 2350 5550
Wire Wire Line
	3400 5450 3500 5450
Wire Wire Line
	3500 5450 3500 5550
Wire Wire Line
	3400 5550 3500 5550
Connection ~ 3500 5550
Wire Wire Line
	3500 5550 3500 5650
Wire Wire Line
	3400 5650 3500 5650
Connection ~ 3500 5650
Wire Wire Line
	3500 5650 3500 5750
Wire Wire Line
	4450 5550 4450 5350
$Comp
L power:GND #PWR01
U 1 1
P 1400 5550
F 0 "#PWR01" H 1400 5300 50  0001 C CNN
F 1 "GND" H 1405 5377 50  0000 C CNN
F 2 "" H 1400 5550 50  0001 C CNN
F 3 "" H 1400 5550 50  0001 C CNN
	1    1400 5550
	1    0    0    -1  
$EndComp
Wire Wire Line
	1400 5550 1400 5350
Connection ~ 1400 5350
$Comp
L power:+5V #PWR036
U 1 1
P 4450 4950
F 0 "#PWR036" H 4450 4800 50  0001 C CNN
F 1 "+5V" H 4465 5123 50  0000 C CNN
F 2 "" H 4450 4950 50  0001 C CNN
F 3 "" H 4450 4950 50  0001 C CNN
	1    4450 4950
	1    0    0    -1  
$EndComp
Connection ~ 4450 4950
Wire Wire Line
	2450 6700 2300 6700
Wire Wire Line
	2300 6700 2300 6450
$Comp
L Device:C C15
U 1 1
P 2150 7100
F 0 "C15" V 2400 7100 50  0000 C CNN
F 1 "3.3nF" V 2300 7100 50  0000 C CNN
F 2 "Capacitor_SMD:C_0402_1005Metric" H 2188 6950 50  0001 C CNN
F 3 "~" H 2150 7100 50  0001 C CNN
	1    2150 7100
	0    1    1    0   
$EndComp
$Comp
L Device:C C13
U 1 1
P 1700 6950
F 0 "C13" H 1815 6996 50  0000 L CNN
F 1 "0.1uF" H 1815 6905 50  0000 L CNN
F 2 "Capacitor_SMD:C_0402_1005Metric" H 1738 6800 50  0001 C CNN
F 3 "~" H 1700 6950 50  0001 C CNN
	1    1700 6950
	1    0    0    -1  
$EndComp
$Comp
L Device:C C11
U 1 1
P 1400 6950
F 0 "C11" H 1515 6996 50  0000 L CNN
F 1 "10uF" H 1515 6905 50  0000 L CNN
F 2 "Capacitor_SMD:C_0805_2012Metric" H 1438 6800 50  0001 C CNN
F 3 "~" H 1400 6950 50  0001 C CNN
	1    1400 6950
	1    0    0    -1  
$EndComp
$Comp
L Device:C C17
U 1 1
P 4450 6950
F 0 "C17" H 4565 6996 50  0000 L CNN
F 1 "22uF" H 4565 6905 50  0000 L CNN
F 2 "Capacitor_SMD:C_0805_2012Metric" H 4488 6800 50  0001 C CNN
F 3 "~" H 4450 6950 50  0001 C CNN
	1    4450 6950
	1    0    0    -1  
$EndComp
$Comp
L Device:R R14
U 1 1
P 4050 6850
F 0 "R14" H 4120 6896 50  0000 L CNN
F 1 "100K" H 4120 6805 50  0000 L CNN
F 2 "Resistor_SMD:R_0402_1005Metric" V 3980 6850 50  0001 C CNN
F 3 "~" H 4050 6850 50  0001 C CNN
	1    4050 6850
	1    0    0    -1  
$EndComp
$Comp
L Device:L L3
U 1 1
P 3700 6700
F 0 "L3" V 3890 6700 50  0000 C CNN
F 1 "2.2uH" V 3799 6700 50  0000 C CNN
F 2 "Inductor_SMD:L_1008_2520Metric" H 3700 6700 50  0001 C CNN
F 3 "~" H 3700 6700 50  0001 C CNN
	1    3700 6700
	0    -1   -1   0   
$EndComp
$Comp
L power:+12V #PWR020
U 1 1
P 2300 6450
F 0 "#PWR020" H 2300 6300 50  0001 C CNN
F 1 "+12V" H 2315 6623 50  0000 C CNN
F 2 "" H 2300 6450 50  0001 C CNN
F 3 "" H 2300 6450 50  0001 C CNN
	1    2300 6450
	1    0    0    -1  
$EndComp
Wire Wire Line
	3400 6900 3500 6900
Wire Wire Line
	3500 6900 3500 6800
Wire Wire Line
	3550 6700 3500 6700
Connection ~ 3500 6700
Wire Wire Line
	3500 6700 3400 6700
Wire Wire Line
	3400 7000 3850 7000
Wire Wire Line
	3850 7000 3850 6700
Wire Wire Line
	3850 6700 4050 6700
Connection ~ 3850 6700
Wire Wire Line
	3400 7100 4050 7100
Wire Wire Line
	4050 7100 4050 7000
Wire Wire Line
	4050 6700 4450 6700
Wire Wire Line
	4450 6700 4450 6800
Connection ~ 4050 6700
Wire Wire Line
	2450 7100 2300 7100
Wire Wire Line
	2000 7100 1700 7100
Connection ~ 1700 7100
Wire Wire Line
	1700 7100 1400 7100
Wire Wire Line
	2450 7000 2050 7000
Wire Wire Line
	2050 7000 2050 6900
Wire Wire Line
	2050 6800 1700 6800
Connection ~ 2050 6900
Wire Wire Line
	2050 6900 2050 6800
Wire Wire Line
	2050 6900 2450 6900
Wire Wire Line
	2450 6800 2300 6800
Wire Wire Line
	2300 6800 2300 6700
Connection ~ 2300 6700
Wire Wire Line
	2300 6700 2050 6700
Wire Wire Line
	1400 6700 1400 6800
Wire Wire Line
	2050 6800 2050 6700
Connection ~ 2050 6800
Connection ~ 2050 6700
Wire Wire Line
	2050 6700 1400 6700
$Comp
L power:GND #PWR039
U 1 1
P 4450 7300
F 0 "#PWR039" H 4450 7050 50  0001 C CNN
F 1 "GND" H 4455 7127 50  0000 C CNN
F 2 "" H 4450 7300 50  0001 C CNN
F 3 "" H 4450 7300 50  0001 C CNN
	1    4450 7300
	1    0    0    -1  
$EndComp
$Comp
L power:GND #PWR035
U 1 1
P 3500 7500
F 0 "#PWR035" H 3500 7250 50  0001 C CNN
F 1 "GND" H 3505 7327 50  0000 C CNN
F 2 "" H 3500 7500 50  0001 C CNN
F 3 "" H 3500 7500 50  0001 C CNN
	1    3500 7500
	1    0    0    -1  
$EndComp
$Comp
L power:GND #PWR030
U 1 1
P 2950 7550
F 0 "#PWR030" H 2950 7300 50  0001 C CNN
F 1 "GND" H 2955 7377 50  0000 C CNN
F 2 "" H 2950 7550 50  0001 C CNN
F 3 "" H 2950 7550 50  0001 C CNN
	1    2950 7550
	1    0    0    -1  
$EndComp
$Comp
L power:GND #PWR023
U 1 1
P 2350 7550
F 0 "#PWR023" H 2350 7300 50  0001 C CNN
F 1 "GND" H 2355 7377 50  0000 C CNN
F 2 "" H 2350 7550 50  0001 C CNN
F 3 "" H 2350 7550 50  0001 C CNN
	1    2350 7550
	1    0    0    -1  
$EndComp
Wire Wire Line
	2350 7550 2350 7400
Wire Wire Line
	2350 7200 2450 7200
Wire Wire Line
	2450 7300 2350 7300
Connection ~ 2350 7300
Wire Wire Line
	2350 7300 2350 7200
Wire Wire Line
	2450 7400 2350 7400
Connection ~ 2350 7400
Wire Wire Line
	2350 7400 2350 7300
Wire Wire Line
	3400 7200 3500 7200
Wire Wire Line
	3500 7200 3500 7300
Wire Wire Line
	3400 7300 3500 7300
Connection ~ 3500 7300
Wire Wire Line
	3500 7300 3500 7400
Wire Wire Line
	3400 7400 3500 7400
Connection ~ 3500 7400
Wire Wire Line
	3500 7400 3500 7500
Wire Wire Line
	4450 7300 4450 7100
$Comp
L power:GND #PWR04
U 1 1
P 1400 7300
F 0 "#PWR04" H 1400 7050 50  0001 C CNN
F 1 "GND" H 1405 7127 50  0000 C CNN
F 2 "" H 1400 7300 50  0001 C CNN
F 3 "" H 1400 7300 50  0001 C CNN
	1    1400 7300
	1    0    0    -1  
$EndComp
Wire Wire Line
	1400 7300 1400 7100
Connection ~ 1400 7100
$Comp
L power:+3.3V #PWR038
U 1 1
P 4450 6700
F 0 "#PWR038" H 4450 6550 50  0001 C CNN
F 1 "+3.3V" H 4465 6873 50  0000 C CNN
F 2 "" H 4450 6700 50  0001 C CNN
F 3 "" H 4450 6700 50  0001 C CNN
	1    4450 6700
	1    0    0    -1  
$EndComp
Connection ~ 4450 6700
$Comp
L power:+3.3V #PWR043
U 1 1
P 5850 800
F 0 "#PWR043" H 5850 650 50  0001 C CNN
F 1 "+3.3V" H 5865 973 50  0000 C CNN
F 2 "" H 5850 800 50  0001 C CNN
F 3 "" H 5850 800 50  0001 C CNN
	1    5850 800 
	1    0    0    -1  
$EndComp
$Comp
L power:+3.3V #PWR044
U 1 1
P 6650 800
F 0 "#PWR044" H 6650 650 50  0001 C CNN
F 1 "+3.3V" H 6665 973 50  0000 C CNN
F 2 "" H 6650 800 50  0001 C CNN
F 3 "" H 6650 800 50  0001 C CNN
	1    6650 800 
	1    0    0    -1  
$EndComp
$Comp
L power:+3.3V #PWR045
U 1 1
P 8200 700
F 0 "#PWR045" H 8200 550 50  0001 C CNN
F 1 "+3.3V" H 8215 873 50  0000 C CNN
F 2 "" H 8200 700 50  0001 C CNN
F 3 "" H 8200 700 50  0001 C CNN
	1    8200 700 
	1    0    0    -1  
$EndComp
$Comp
L power:+3.3V #PWR048
U 1 1
P 10150 1600
F 0 "#PWR048" H 10150 1450 50  0001 C CNN
F 1 "+3.3V" H 10165 1773 50  0000 C CNN
F 2 "" H 10150 1600 50  0001 C CNN
F 3 "" H 10150 1600 50  0001 C CNN
	1    10150 1600
	1    0    0    -1  
$EndComp
$Comp
L power:+3.3V #PWR047
U 1 1
P 10000 5450
F 0 "#PWR047" H 10000 5300 50  0001 C CNN
F 1 "+3.3V" H 10015 5623 50  0000 C CNN
F 2 "" H 10000 5450 50  0001 C CNN
F 3 "" H 10000 5450 50  0001 C CNN
	1    10000 5450
	1    0    0    -1  
$EndComp
$Comp
L power:+3.3V #PWR040
U 1 1
P 800 850
F 0 "#PWR040" H 800 700 50  0001 C CNN
F 1 "+3.3V" H 815 1023 50  0000 C CNN
F 2 "" H 800 850 50  0001 C CNN
F 3 "" H 800 850 50  0001 C CNN
	1    800  850 
	1    0    0    -1  
$EndComp
$Comp
L power:+3.3V #PWR042
U 1 1
P 2200 2150
F 0 "#PWR042" H 2200 2000 50  0001 C CNN
F 1 "+3.3V" H 2215 2323 50  0000 C CNN
F 2 "" H 2200 2150 50  0001 C CNN
F 3 "" H 2200 2150 50  0001 C CNN
	1    2200 2150
	1    0    0    -1  
$EndComp
$Comp
L power:+3.3V #PWR041
U 1 1
P 1300 3100
F 0 "#PWR041" H 1300 2950 50  0001 C CNN
F 1 "+3.3V" H 1315 3273 50  0000 C CNN
F 2 "" H 1300 3100 50  0001 C CNN
F 3 "" H 1300 3100 50  0001 C CNN
	1    1300 3100
	1    0    0    -1  
$EndComp
Wire Wire Line
	3400 5050 3500 5050
Connection ~ 3500 5050
Wire Wire Line
	3500 5050 3500 4950
Wire Wire Line
	3400 6800 3500 6800
Connection ~ 3500 6800
Wire Wire Line
	3500 6800 3500 6700
Wire Wire Line
	3200 1350 3600 1350
Wire Wire Line
	3200 1450 3600 1450
Wire Wire Line
	3450 1250 3450 2650
Connection ~ 3450 1250
Connection ~ 3450 2650
Wire Wire Line
	5750 3950 5750 4050
Connection ~ 5750 3950
Connection ~ 5750 4050
Wire Wire Line
	5750 4050 5750 4150
Connection ~ 5750 4150
Wire Wire Line
	5750 4150 5750 4450
Wire Wire Line
	5750 2150 5750 3350
Connection ~ 5750 2150
Connection ~ 5750 3350
$Comp
L Device:R R5
U 1 1
P 5000 7200
F 0 "R5" H 5070 7246 50  0000 L CNN
F 1 "68" H 5070 7155 50  0000 L CNN
F 2 "Resistor_SMD:R_0402_1005Metric" V 4930 7200 50  0001 C CNN
F 3 "~" H 5000 7200 50  0001 C CNN
	1    5000 7200
	1    0    0    -1  
$EndComp
$Comp
L Device:LED D1
U 1 1
P 5000 6850
F 0 "D1" V 5039 6733 50  0000 R CNN
F 1 "LED" V 4948 6733 50  0000 R CNN
F 2 "LED_SMD:LED_0603_1608Metric" H 5000 6850 50  0001 C CNN
F 3 "~" H 5000 6850 50  0001 C CNN
	1    5000 6850
	0    -1   -1   0   
$EndComp
Wire Wire Line
	5000 7050 5000 7000
$Comp
L power:GND #PWR02
U 1 1
P 5000 7350
F 0 "#PWR02" H 5000 7100 50  0001 C CNN
F 1 "GND" H 5005 7177 50  0000 C CNN
F 2 "" H 5000 7350 50  0001 C CNN
F 3 "" H 5000 7350 50  0001 C CNN
	1    5000 7350
	1    0    0    -1  
$EndComp
Wire Wire Line
	5000 6700 4450 6700
Wire Wire Line
	7600 3100 7900 3100
Wire Wire Line
	7600 3200 7900 3200
Wire Wire Line
	7600 3300 7900 3300
Wire Wire Line
	7600 3400 7900 3400
Text Label 7900 3100 0    50   ~ 0
GPIO27
Text Label 7900 3200 0    50   ~ 0
GPIO17
Text Label 7900 3300 0    50   ~ 0
GPIO8
Text Label 7900 3400 0    50   ~ 0
GPIO7
Wire Wire Line
	7600 3500 7900 3500
Text Label 7900 3500 0    50   ~ 0
GPIO16
$Sheet
S 7050 2700 550  2350
U 5C47F981
F0 "Externals" 50
F1 "externals.sch" 50
F2 "H1_4I" I R 7600 4000 50 
F3 "H1_3I" I R 7600 3900 50 
F4 "H1_1I" I R 7600 3700 50 
F5 "H1_2I" I R 7600 3800 50 
F6 "Buzz_Ctrl" I R 7600 4200 50 
F7 "Rst_Btn" I R 7600 4300 50 
F8 "Ntf_Btn" I R 7600 4400 50 
F9 "H1_En" I R 7600 3600 50 
F10 "Err_LED" I R 7600 4500 50 
F11 "BB_Sense" I R 7600 4600 50 
F12 "Ntf_LED" I R 7600 4700 50 
F13 "H2_4I" I R 7600 3500 50 
F14 "H2_3I" I R 7600 3400 50 
F15 "H2_1I" I R 7600 3200 50 
F16 "H2_2I" I R 7600 3300 50 
F17 "H2_En" I R 7600 3100 50 
$EndSheet
Wire Wire Line
	7600 3600 7900 3600
Wire Wire Line
	7600 3700 7900 3700
Wire Wire Line
	7600 3800 7900 3800
Text Label 7900 3600 0    50   ~ 0
GPIO26
Text Label 7900 3700 0    50   ~ 0
GPIO22
Text Label 7900 3800 0    50   ~ 0
GPIO14
Wire Wire Line
	7600 3900 7900 3900
Wire Wire Line
	7600 4000 7900 4000
Text Label 7900 3900 0    50   ~ 0
GPIO15
Text Label 7900 4000 0    50   ~ 0
GPIO28
Wire Wire Line
	7600 4200 7900 4200
Wire Wire Line
	7600 4300 7900 4300
Wire Wire Line
	7600 4400 7900 4400
Text Label 7900 4200 0    50   ~ 0
GPIO5
Text Label 7900 4300 0    50   ~ 0
GPIO3
Text Label 7900 4400 0    50   ~ 0
GPIO4
Wire Wire Line
	7600 4500 7900 4500
Wire Wire Line
	7600 4600 7900 4600
Wire Wire Line
	7600 4700 7900 4700
Text Label 7900 4500 0    50   ~ 0
GPIO1
Text Label 7900 4600 0    50   ~ 0
GPIO2
Text Label 7900 4700 0    50   ~ 0
GPIO6
Wire Wire Line
	1150 3250 2000 3250
Wire Wire Line
	1150 3350 2000 3350
$Comp
L Connector:TestPoint_Flag TP1
U 1 1
P 2050 3800
F 0 "TP1" H 2310 3894 50  0000 L CNN
F 1 "TestPoint_Flag" H 2310 3803 50  0000 L CNN
F 2 "TestPoint:TestPoint_Keystone_5015_Micro-Minature" H 2250 3800 50  0001 C CNN
F 3 "~" H 2250 3800 50  0001 C CNN
	1    2050 3800
	1    0    0    -1  
$EndComp
Connection ~ 2050 3800
$Comp
L Connector:TestPoint_Flag TP2
U 1 1
P 4600 4950
F 0 "TP2" H 4860 5044 50  0000 L CNN
F 1 "TestPoint_Flag" H 4860 4953 50  0000 L CNN
F 2 "TestPoint:TestPoint_Keystone_5015_Micro-Minature" H 4800 4950 50  0001 C CNN
F 3 "~" H 4800 4950 50  0001 C CNN
	1    4600 4950
	1    0    0    -1  
$EndComp
Wire Wire Line
	4600 4950 4450 4950
$Comp
L Connector:TestPoint_Flag TP3
U 1 1
P 5000 6700
F 0 "TP3" H 5260 6794 50  0000 L CNN
F 1 "TestPoint_Flag" H 5260 6703 50  0000 L CNN
F 2 "TestPoint:TestPoint_Keystone_5015_Micro-Minature" H 5200 6700 50  0001 C CNN
F 3 "~" H 5200 6700 50  0001 C CNN
	1    5000 6700
	1    0    0    -1  
$EndComp
Connection ~ 5000 6700
$Comp
L Connector:TestPoint_Flag TP11
U 1 1
P 5750 4450
F 0 "TP11" H 6010 4544 50  0000 L CNN
F 1 "TestPoint_Flag" H 6010 4453 50  0000 L CNN
F 2 "TestPoint:TestPoint_Keystone_5015_Micro-Minature" H 5950 4450 50  0001 C CNN
F 3 "~" H 5950 4450 50  0001 C CNN
	1    5750 4450
	1    0    0    -1  
$EndComp
Connection ~ 5750 4450
Wire Wire Line
	5750 4450 5750 4500
$Comp
L Connector:Conn_01x02_Male J5
U 1 1
P 10750 6350
F 0 "J5" H 10722 6232 50  0000 R CNN
F 1 "Conn_01x02_Male" H 10722 6323 50  0000 R CNN
F 2 "Connector_PinHeader_2.54mm:PinHeader_1x02_P2.54mm_Vertical" H 10750 6350 50  0001 C CNN
F 3 "~" H 10750 6350 50  0001 C CNN
	1    10750 6350
	-1   0    0    1   
$EndComp
Wire Wire Line
	10550 6250 10000 6250
$EndSCHEMATC
